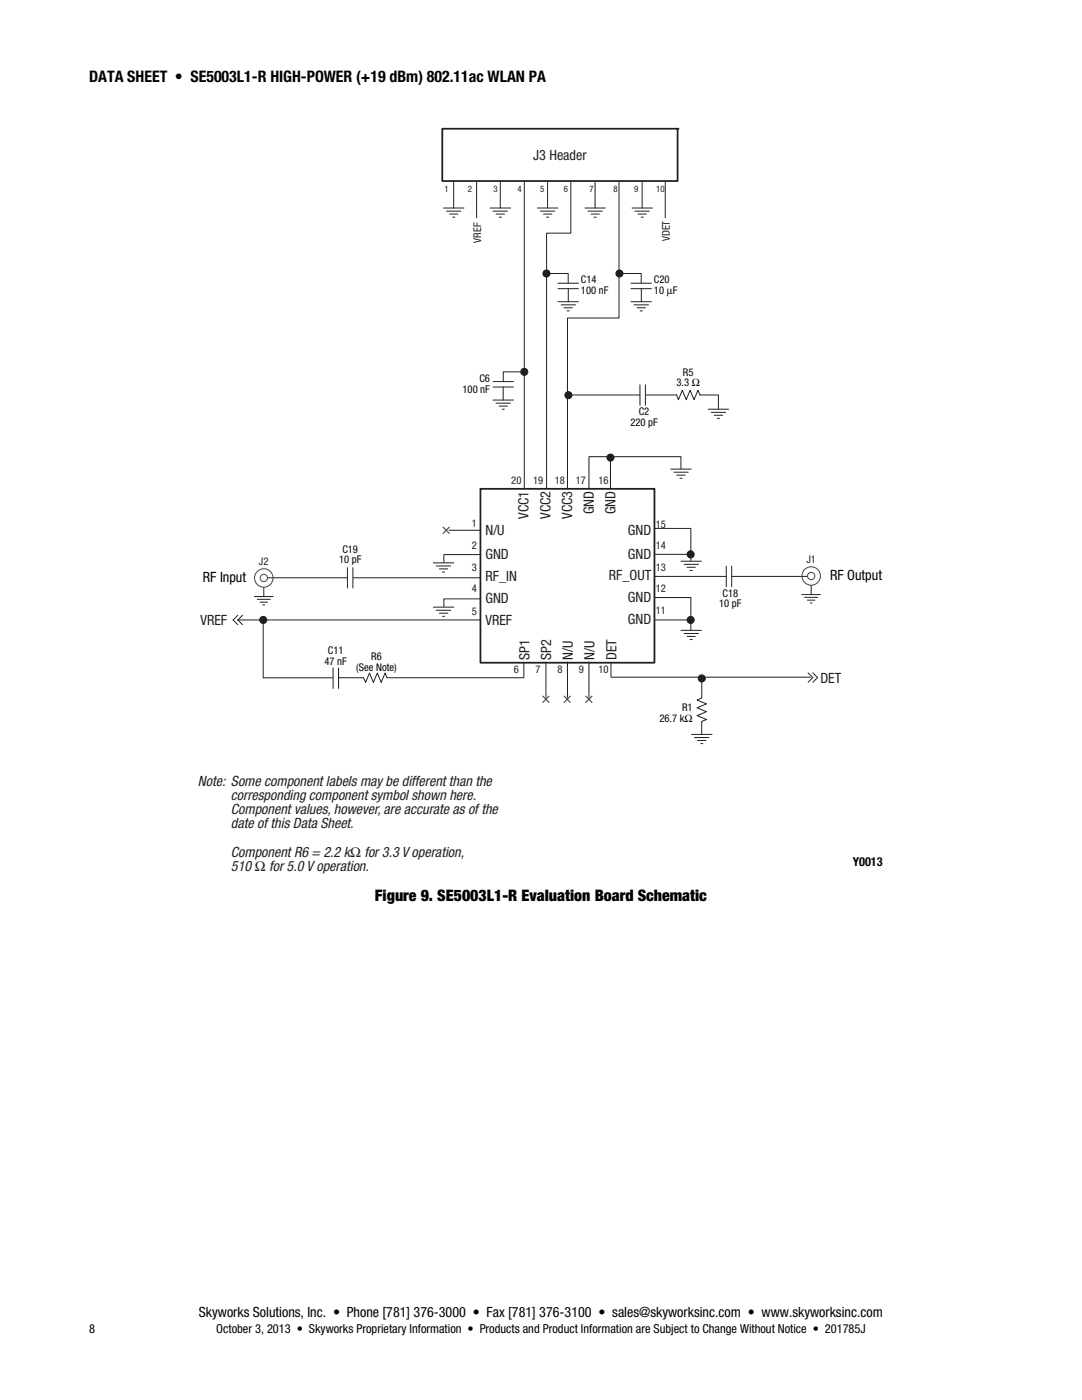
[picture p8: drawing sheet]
<svg xmlns="http://www.w3.org/2000/svg" width="216mm" height="279mm" viewBox="0 0 216 279" stroke-linecap="round" stroke-linejoin="round" font-family="sans-serif">
<g fill="none" stroke="#231f20" stroke-width=".2">
<path d="M133.8 93.6h4.1M134.5 94.2h2.8M135 94.8h1.7M135.7 95.4h.4M141.3 81.7h4.1M141.9 82.3h2.9M142.5 82.9h1.7M143.1 83.5h.5M69.3 113.3v4.1M70.4 113.3v4.1M86.5 112.3h4M87 113h2.9"/>
<path d="M87.7 113.5h1.6M88.3 114.2h.4M95.8 110.7h-7.2v1.5M95.8 119.5h-7.2v1.5M130.6 119.3h7.3v6.4M144.9 113v4.1M146 113v4.1M66.5 133.3v4.1M67.6 133.3v4.1M86.5 121.2h4M87 121.8h2.9M87.7 122.4h1.6"/>
<path d="M88.3 123h.4M130.6 123.7h7.2M135.9 125.8h4.1M136.5 126.4h2.9M137.1 127h1.7M137.7 127.6h.4"/>
</g>
<circle cx="137.8" cy="123.7" r=".71" fill="#231f20"/>
<g fill="none" stroke="#231f20" stroke-width=".2">
<path d="M130.6 105.5h7.3v6.4M130.6 110.6h7.2M135.9 112h4.1M136.5 112.6h2.9M137.1 113.2h1.7M137.7 113.8h.4"/>
<circle cx="137.8" cy="123.7" r=".71"/>
</g>
<circle cx="137.8" cy="110.6" r=".71" fill="#231f20"/>
<circle cx="137.8" cy="110.6" r=".71" fill="none" stroke="#231f20" stroke-width=".2"/>
<circle cx="121.8" cy="91.3" r=".71" fill="#231f20"/>
<g fill="none" stroke="#231f20" stroke-width=".2">
<path d="M90.5 36.3v5.2M99.8 36.3v5.2M109.3 36.3v5.2M118.7 36.3v5.2M128.1 36.3v5.2M88.5 41.5h4.1M89.1 42.1h2.9M89.7 42.7h1.7M90.3 43.3h.5M97.8 41.5h4.1M98.4 42.1h2.9M99 42.7h1.7"/>
<path d="M99.6 43.3h.5M107.2 41.5h4.1M107.8 42.1h2.9M108.4 42.7h1.7M109.1 43.3h.4M116.7 41.5h4.1M117.3 42.1h2.9M117.9 42.7h1.7M118.5 43.3h.5M126.1 41.5h4.1M126.7 42.1h2.9M127.3 42.7h1.7"/>
<path d="M127.9 43.3h.5M53.4 115.3h15.9M70.5 115.3h25.4"/>
<circle cx="121.8" cy="91.3" r=".71"/>
</g>
<circle cx="52.5" cy="123.7" r=".71" fill="#231f20"/>
<g fill="none" stroke="#231f20" stroke-width=".2">
<path d="M47.5 122.8l-1 .9 1 1M48.4 122.8l-.9 .9 .9 1M161.2 134.3l1 .9-1 1M162.2 134.3l.9 .9-.9 1"/>
<circle cx="52.5" cy="123.7" r=".71"/>
</g>
<path d="M95.9 97.6h34.7v34.7h-34.7z" fill="none" stroke="#231f20" stroke-width=".35"/>
<circle cx="95.9" cy="97.6" r=".18" fill="#231f20"/>
<g fill="none" stroke="#231f20" stroke-width=".2">
<path d="M113.4 78.8h14.3M127.7 76.8v4.1M128.8 76.8v4.1M121.8 91.1v6.5M135.9 93.6v-2.5h-18.4v6.5M50.8 119.1h3.7M51.3 119.6h2.6M52.6 117.2v1.9M130.6 115h14.3M146 115h15.1M160 118.7h3.7M160.6 119.2h2.5"/>
<path d="M161.1 119.8h1.5M161.9 116.8v1.9M51.9 120.2h1.5M52.4 120.7h.4M161.7 120.3h.3"/>
</g>
<g fill="none" stroke="#434344" stroke-width=".2">
<circle cx="52.6" cy="115.3" r=".73"/>
<circle cx="52.6" cy="115.3" r="1.84"/>
<circle cx="161.9" cy="114.9" r=".73"/>
<circle cx="161.9" cy="114.9" r="1.84"/>
</g>
<path d="M88.3 25.7h46.9v10.4h-46.9z" fill="none" stroke="#231f20" stroke-width=".35"/>
<circle cx="135.2" cy="25.7" r=".18" fill="#231f20"/>
<path d="M109 54.6h4.4v1.9M111.3 56.5h4.1M111.3 57.6h4.1M113.4 57.6v2.6M98.4 76.1h4.1M98.4 77.2h4.1M111.3 60.2h4.1M112 60.8h2.8M112.5 61.4h1.7M113.2 62h.4" fill="none" stroke="#231f20" stroke-width=".2"/>
<circle cx="104.6" cy="74.2" r=".71" fill="#231f20"/>
<circle cx="104.6" cy="74.2" r=".71" fill="none" stroke="#231f20" stroke-width=".2"/>
<circle cx="109" cy="54.6" r=".71" fill="#231f20"/>
<g fill="none" stroke="#231f20" stroke-width=".2">
<path d="M123.6 54.6h4.3v1.9M125.9 56.5h4.1M125.9 57.6h4.1M128 57.6v2.6M125.9 60.2h4.1M126.5 60.8h2.9M127.1 61.4h1.7M127.7 62h.5"/>
<circle cx="109" cy="54.6" r=".71"/>
</g>
<circle cx="123.6" cy="54.6" r=".71" fill="#231f20"/>
<circle cx="123.6" cy="54.6" r=".71" fill="none" stroke="#231f20" stroke-width=".2"/>
<circle cx="113.4" cy="78.9" r=".71" fill="#231f20"/>
<g fill="none" stroke="#231f20" stroke-width=".2">
<path d="M95.1 36.3v7.1M132.7 36.3v7.1M98.4 79.8h4.1M100.4 77.2v2.6M104.6 74.2h-4.2v1.9M99 80.5h2.8M99.6 81h1.7M100.2 81.7h.4M47.5 123.7h48.4M104.5 132.3v3h-27.3M140 139.3l-.9 .4 1.9 .8-1.9 .8 1.9 .7-1.9 .8 1.9 .8-1 .4v2.6M138 146.6h4.1"/>
<path d="M138.6 147.2h2.9M139.2 147.8h1.7M139.8 148.4h.5"/>
<circle cx="113.4" cy="78.9" r=".71"/>
</g>
<circle cx="140" cy="135.4" r=".71" fill="#231f20"/>
<g fill="none" stroke="#231f20" stroke-width=".2">
<path d="M104.6 36.3v61.3M113.9 36.3v10.2h-4.8v51.1M123.5 36.3v27.2h-10.3v34.1M128.9 78.8h6.1M135 78.8l.4 1 .8-1.9 .7 1.9 .8-1.9 .8 1.9 .8-1.9 .4 .9h3.7v2.9M89.6 105.8h6.2M52.5 123.9v11.4h13.9M67.6 135.3h4.9l.4 .9 .8-1.9 .8 1.9 .8-1.9 .8 1.9 .7-1.9 .4 1M108.9 132.1v7.1M113.2 132.1v7.1M117.5 132.1v7.1M121.9 132.3v2.8h39.8"/>
<path d="M140 135.4v3.9"/>
<circle cx="140" cy="135.4" r=".71"/>
</g>
<g font-size="3.2">
<text x="17.8" y="16.4">DATA SHEET • SE5003L1-R HIGH-POWER (+19 dBm) 802.11ac WLAN PA</text>
<text x="74.8" y="179.9">Figure 9. SE5003L1-R Evaluation Board Schematic</text>
</g>
<g font-size="2.8" fill="#221e1f">
<text x="106.4" y="32">J3 Header</text>
<text x="96.9" y="106.9">N/U</text>
<text x="105.5" y="103.6" transform="rotate(-90 105.5 103.6)">VCC1</text>
<text x="109.8" y="103.6" transform="rotate(-90 109.8 103.6)">VCC2</text>
<text x="114.2" y="103.6" transform="rotate(-90 114.2 103.6)">VCC3</text>
<text x="118.5" y="102.6" transform="rotate(-90 118.5 102.6)">GND</text>
<text x="122.8" y="102.6" transform="rotate(-90 122.8 102.6)">GND</text>
<text x="125.3" y="106.7">GND</text>
<text x="96.9" y="111.7">GND</text>
<text x="125.3" y="111.5">GND</text>
<text x="96.9" y="116">RF_IN</text>
<text x="121.5" y="115.8">RF_OUT</text>
<text x="40" y="124.7">VREF</text>
<text x="96.9" y="124.7">VREF</text>
<text x="96.9" y="120.3">GND</text>
<text x="125.3" y="124.5">GND</text>
<text x="125.3" y="120.2">GND</text>
<text x="105.6" y="131.7" transform="rotate(-90 105.6 131.7)">SP1</text>
<text x="110" y="131.7" transform="rotate(-90 110 131.7)">SP2</text>
<text x="114.3" y="131.7" transform="rotate(-90 114.3 131.7)">N/U</text>
<text x="118.7" y="131.7" transform="rotate(-90 118.7 131.7)">N/U</text>
<text x="123" y="131.7" transform="rotate(-90 123 131.7)">DET</text>
<text x="163.7" y="136.3">DET</text>
<text x="39.5" y="156.8">Note: Some component labels may be different than the</text>
<text x="46.1" y="159.7">corresponding component symbol shown here.</text>
<text x="46.1" y="162.5">Component values, however, are accurate as of the</text>
<text x="46.1" y="165.3">date of this Data Sheet.</text>
<text x="46.1" y="171">Component R6 = 2.2 kΩ for 3.3 V operation,</text>
<text x="46.1" y="173.8">510Ω for 5.0 V operation.</text>
</g>
<g font-size="2.8" fill="#231f20">
<text x="88.2" y="106.5">×</text>
<text x="108.1" y="140.3">×</text>
<text x="112.4" y="140.3">×</text>
<text x="116.7" y="140.3">×</text>
</g>
<g font-size="2.8" fill="#020303">
<text x="40.5" y="116.3">RF Input</text>
<text x="165.6" y="115.8">RF Output</text>
</g>
<text font-size="2.8" x="39.7" y="262.8">Skyworks Solutions, Inc. • Phone [781] 376-3000 • Fax [781] 376-3100 • sales@skyworksinc.com • www.skyworksinc.com</text>
<text font-size="2.5" fill="#040505" x="170.1" y="172.8">Y0013</text>
<g font-size="2.5">
<text x="17.8" y="266.1">8</text>
<text x="43.2" y="266.1">October 3, 2013 • Skyworks Proprietary Information • Products and Product Information are Subject to Change Without Notice • 201785J</text>
</g>
<g font-size="2.1" fill="#221e1f">
<text x="96" y="48.4" transform="rotate(-90 96 48.4)">VREF</text>
<text x="133.6" y="48.1" transform="rotate(-90 133.6 48.1)">VDET</text>
<text x="102" y="96.5">20</text>
<text x="106.4" y="96.5">19</text>
<text x="110.7" y="96.5">18</text>
<text x="114.9" y="96.5">17</text>
<text x="119.4" y="96.5">16</text>
<text x="94.1" y="105.1">1</text>
<text x="130.8" y="105.3">15</text>
<text x="94.1" y="109.6">2</text>
<text x="94.1" y="113.9">3</text>
<text x="130.8" y="109.6">14</text>
<text x="130.8" y="113.9">13</text>
<text x="94.1" y="118.2">4</text>
<text x="130.8" y="118.1">12</text>
<text x="94.1" y="122.7">5</text>
<text x="130.8" y="122.6">11</text>
<text x="102.5" y="134.3">6</text>
<text x="106.9" y="134.3">7</text>
<text x="111.2" y="134.3">8</text>
<text x="115.5" y="134.3">9</text>
<text x="119.4" y="134.3">10</text>
</g>
<g font-size="2.1" fill="#020303">
<text x="115.9" y="56.5">C14</text>
<text x="115.9" y="58.6">100 nF</text>
<text x="130.5" y="56.5">C20</text>
<text x="130.5" y="58.6">10 μF</text>
<text x="95.6" y="76.3">C6</text>
<text x="135" y="77.1">3.3 Ω</text>
<text x="136.3" y="75">R5</text>
<text x="92.3" y="78.4">100 nF</text>
<text x="127.5" y="82.9">C2</text>
<text x="125.8" y="85">220 pF</text>
<text x="67.7" y="112.4">10 pF</text>
<text x="68.3" y="110.3">C19</text>
<text x="144.2" y="119.1">C18</text>
<text x="143.5" y="121.2">10 pF</text>
<text x="65.4" y="130.5">C11</text>
<text x="74.1" y="131.7">R6</text>
<text x="64.8" y="132.6">47 nF</text>
<text x="71.1" y="133.8">(See Note)</text>
<text x="136.1" y="141.9">R1</text>
<text x="131.6" y="144">26.7 kΩ</text>
</g>
<g font-size="2.1" fill="#231f20">
<text x="51.7" y="112.7">J2</text>
<text x="160.9" y="112.3">J1</text>
</g>
<g font-size="1.8" fill="#221e1f">
<text x="88.7" y="38.3">1</text>
<text x="93.4" y="38.3">2</text>
<text x="98.5" y="38.3">3</text>
<text x="103.3" y="38.3">4</text>
<text x="107.8" y="38.3">5</text>
<text x="112.5" y="38.3">6</text>
<text x="117.6" y="38.3">7</text>
<text x="122.4" y="38.3">8</text>
<text x="126.6" y="38.3">9</text>
<text x="130.9" y="38.3">10</text>
</g>
</svg>
